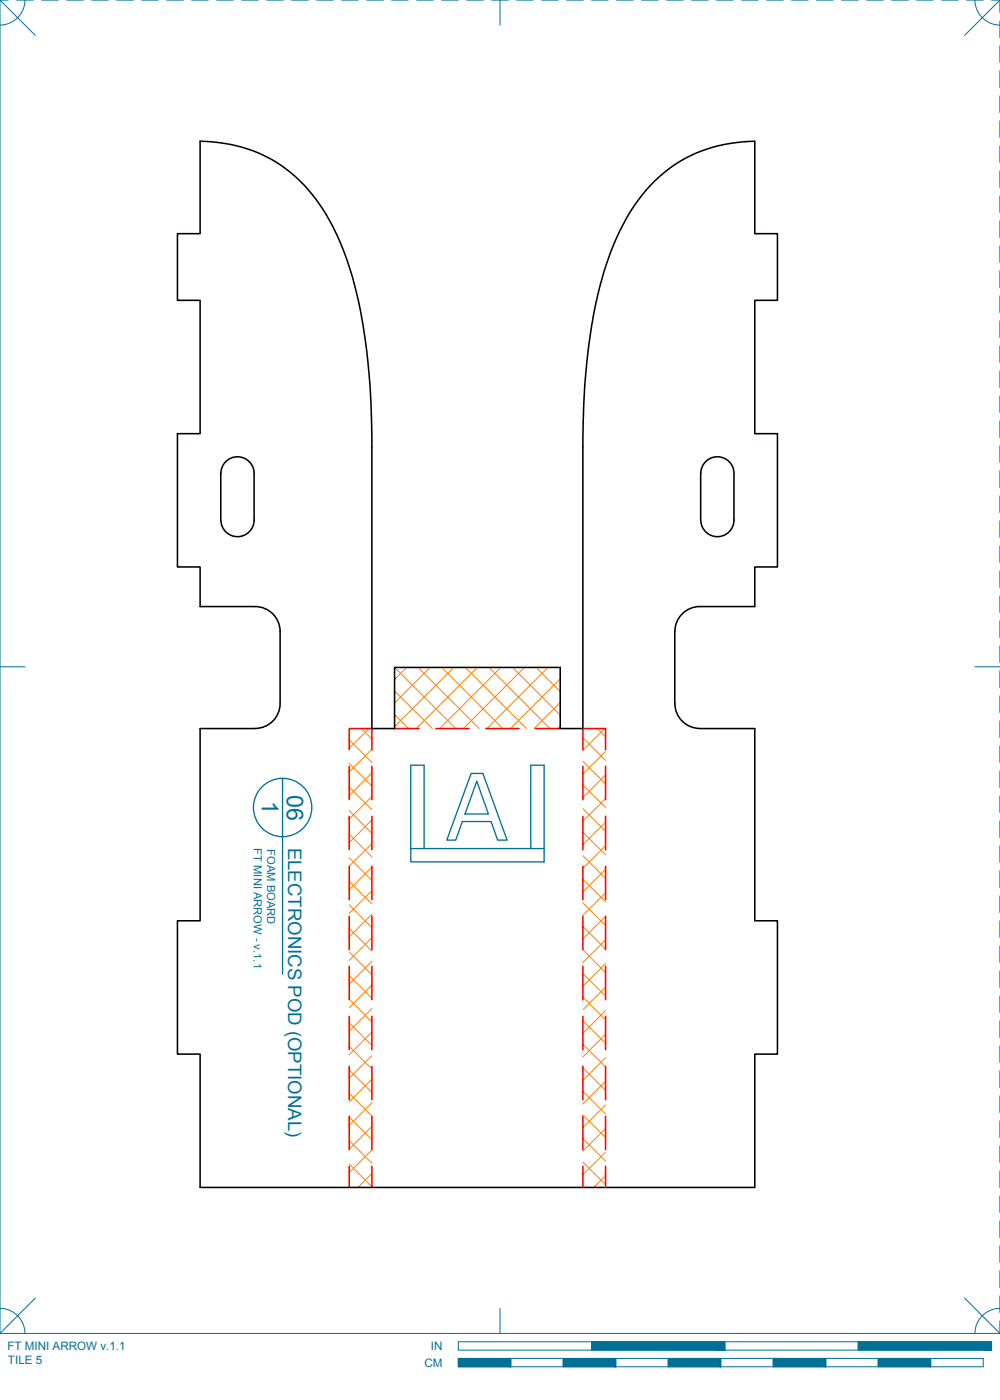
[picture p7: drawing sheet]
<svg xmlns="http://www.w3.org/2000/svg" width="190mm" height="267mm" viewBox="0 0 190 267" stroke-linecap="round" stroke-linejoin="round" font-family="sans-serif">
<!-- layer: 06 CAVITY -->
<g fill="none" stroke="#ff7f00" stroke-width=".19">
<path d="M68.9 138.8l1.9 2M70.3 138.8l-3.8 3.8M75.2 136.1l2.7 2.7M75.2 131.6l7.1 7.2M75.2 127.1l11.6 11.7M77.4 127.1l-2.2 2.3M79.7 127.1l11.6 11.7M81.9 127.1l-6.7 6.8M84.2 127.1l11.6 11.7M86.4 127.1l-11.2 11.3M88.7 127.1l11.6 11.7M90.9 127.1l-11.6 11.7"/>
<path d="M93.2 127.1l11.6 11.7M95.4 127.1l-11.6 11.7M97.6 127.1l9.1 9.1M99.9 127.1l-11.6 11.7M102.1 127.1l4.6 4.6M104.4 127.1l-11.6 11.7M106.6 127.1l.1 .2M106.7 129.3l-9.5 9.5M106.7 133.8l-5 5M106.7 138.3l-.5 .5M113.8 138.8l1.6 1.6M115.2 138.8l-4.2 4.2"/>
<path d="M66.5 158.9l4.3 4.3M66.5 154.4l4.3 4.4M66.5 149.9l4.3 4.3M66.5 145.4l4.3 4.4M66.5 140.9l4.3 4.4M70.8 142.7l-4.3 4.3M70.8 147.2l-4.3 4.4M70.8 151.7l-4.3 4.3M70.8 156.2l-4.3 4.3M111 140.5l4.4 4.4M111 158.5l4.4 4.3M111 154l4.4 4.3"/>
<path d="M111 149.5l4.4 4.3M111 145l4.4 4.4M115.4 143.1l-4.4 4.3M115.4 147.6l-4.4 4.3M115.4 152.1l-4.4 4.3M115.4 156.6l-4.4 4.3M66.5 176.9l4.3 4.3M66.5 172.4l4.3 4.3M66.5 167.9l4.3 4.3M66.5 163.4l4.3 4.3M70.8 160.7l-4.3 4.3M70.8 165.2l-4.3 4.3"/>
<path d="M70.8 169.7l-4.3 4.3M70.8 174.2l-4.3 4.3M70.8 178.6l-4.3 4.4M111 176.5l4.4 4.3M111 172l4.4 4.3M111 167.5l4.4 4.3M111 163l4.4 4.3M115.4 165.6l-4.4 4.3M115.4 174.6l-4.4 4.3M115.4 179l-4.4 4.4M115.4 161.1l-4.4 4.3M115.4 170.1l-4.4 4.3"/>
<path d="M66.5 199.3l4.3 4.3M66.5 194.8l4.3 4.4M66.5 190.4l4.3 4.3M66.5 185.8l4.3 4.4M66.5 181.4l4.3 4.3M70.8 183.2l-4.3 4.3M70.8 187.6l-4.3 4.4M70.8 192.1l-4.3 4.3M70.8 196.6l-4.3 4.3M111 198.9l4.4 4.3M111 194.4l4.4 4.4M111 189.9l4.4 4.4"/>
<path d="M111 185.5l4.4 4.3M111 181l4.4 4.3M115.4 183.6l-4.4 4.3M115.4 188l-4.4 4.4M115.4 192.5l-4.4 4.4M115.4 197l-4.4 4.3M66.5 217.3l4.3 4.3M66.5 212.8l4.3 4.3M66.5 208.3l4.3 4.3M66.5 203.8l4.3 4.3M70.8 201.1l-4.3 4.3M70.8 205.6l-4.3 4.3"/>
<path d="M70.8 210.1l-4.3 4.3M70.8 214.6l-4.3 4.3M70.8 219.1l-4.3 4.3M111 216.9l4.4 4.3M111 212.4l4.4 4.3M111 207.9l4.4 4.3M111 203.4l4.4 4.3M115.4 201.5l-4.4 4.3M115.4 206l-4.4 4.3M115.4 210.5l-4.4 4.3M115.4 215l-4.4 4.3M115.4 219.5l-4.4 4.3"/>
<path d="M66.5 221.8l4.3 4.3M70.8 223.6l-2.6 2.6M111 225.9l.4 .3M111 221.4l4.4 4.3M115.4 224l-2.3 2.2"/>
</g>
<!-- layer: 02 SCORE -->
<g fill="none" stroke="#f00" stroke-width=".3">
<path d="M75.2 138.8h4.6M83 138.8h6.4M92.5 138.8h6.4M102.1 138.8h4.6M66.5 142.8v-4h4.3v4M66.5 146v6.3M66.5 155.5v6.4M70.8 146v6.3M70.8 155.5v6.4M111 142.8v-4h4.4v4M111 146v6.3M111 155.5v6.4"/>
<path d="M115.4 146v6.3M115.4 155.5v6.4M66.5 165v6.4M66.5 174.6v6.3M70.8 165v6.4M70.8 174.6v6.3M111 165v6.4M111 174.6v6.3M115.4 165v6.4M115.4 174.6v6.3M66.5 184.1v6.3M66.5 193.6v6.4"/>
<path d="M70.8 184.1v6.3M70.8 193.6v6.4M111 184.1v6.3M111 193.6v6.4M115.4 184.1v6.3M115.4 193.6v6.4M66.5 203.1v6.4M66.5 212.7v6.3M70.8 203.1v6.4M70.8 212.7v6.3M111 203.1v6.4M111 212.7v6.3"/>
<path d="M115.4 203.1v6.4M115.4 212.7v6.3M66.5 222.2v4M70.8 222.2v4M111 222.2v4M115.4 222.2v4"/>
</g>
<!-- layer: 01 CUT -->
<path d="M42.1 90.2v8.9M42.1 90.2a3.2 3.2 0 0 1 3.1-3.2 3.2 3.2 0 0 1 3.2 3.2v8.9a3.2 3.2 0 0 1-3.2 3.1 3.2 3.2 0 0 1-3.1-3.1M134.4 87.9a3.2 3.2 0 0 1 3.5-.6 3.2 3.2 0 0 1 1.9 2.9v8.9a3.2 3.2 0 0 1-3.1 3.1 3.2 3.2 0 0 1-3.2-3.1v-8.9a3.2 3.2 0 0 1 .9-2.3zM48.6 115.5h-10.5v-7.5h-4.3v-25.4h4.3v-25.4h-4.3v-12.7h4.3v-17.6a27 27 0 0 1 24.1 14.1 62.6 62.6 0 0 1 7.3 23.3 151.5 151.5 0 0 1 1.3 20.7v53.8h4.4v-11.7h31.5v11.7h4.3v-54.4a125.4 125.4 0 0 1 3.4-30.5 43.8 43.8 0 0 1 9.5-18.6 26.8 26.8 0 0 1 19.9-8.4v17.6h4.3v12.7h-4.3v25.4h4.3v25.4h-4.3v7.5h-10.5a4.8 4.8 0 0 0-4.7 4.8M48.6 115.5a4.8 4.8 0 0 1 4.8 4.8v13.7a4.8 4.8 0 0 1-4.8 4.8M128.5 120.3v13.7M128.6 134a4.8 4.8 0 0 0 4.7 4.8h10.5v36.6h4.3v25.4h-4.3v25.4h-105.7v-25.4h-4.3v-25.4h4.3v-36.6h10.5" fill="none" stroke="#000" stroke-width=".3"/>
<!-- layer: 23 NOTES -->
<g fill="none" stroke="#007095" stroke-width=".25">
<path d="M53.8 148.3v37.3M89.7 147.3h2.3l4.6 12.7h-1.8l-1.2-3.5h-5.5l-1.3 3.5h-1.7zM90.8 148.8l2.2 6.3h-4.4zM78.3 161.6h25.4M80.8 161.6v-15.8h-2.5v18.4h25.4v-18.4h-2.6v15.8"/>
<circle cx="53.8" cy="153.8" r="5.6"/>
</g>
<!-- layer: 22 TILED -->
<g fill="#007095" stroke="#007095" stroke-width=".19">
<path d="M163.5 255.6l25.4 1.6v-1.6zM163.5 255.6l25.4 1.6h-25.4z"/>
<path d="M112.7 255.6l25.4 1.6v-1.6zM112.7 255.6l25.4 1.6h-25.4z"/>
<path d="M167.3 258.8l10 1.6v-1.6zM167.3 258.8l10 1.6h-10z"/>
<path d="M147.3 258.8l10 1.6v-1.6zM147.3 258.8l10 1.6h-10z"/>
<path d="M127.3 258.8l10 1.6v-1.6zM127.3 258.8l10 1.6h-10z"/>
<path d="M107.3 258.8l10 1.6v-1.6zM107.3 258.8l10 1.6h-10z"/>
<path d="M87.3 258.8l10 1.6v-1.6zM87.3 258.8l10 1.6h-10z"/>
</g>
<g fill="none" stroke="#007095" stroke-width=".19">
<path d="M0 0h1.6M0 0v254M0 0l6.7 6.8M3.2 0h3.1M4.8 0a4.8 4.8 0 0 1-4.8 4.8M7.9 0h3.2M12.7 0h3.2M17.5 0h3.1M22.2 0h3.2M27 0h3.2M31.7 0h3.2M36.5 0h3.2"/>
<path d="M41.3 0h3.1M46 0h3.2M50.8 0h3.2M55.6 0h3.1M60.3 0h3.2M65.1 0h3.2M69.8 0h3.2M74.6 0h3.2M79.4 0h3.1M84.1 0h3.2M88.9 0h3.2M93.7 0h3.1"/>
<path d="M95.2 0v4.8M98.4 0h3.2M103.2 0h3.1M107.9 0h3.2M112.7 0h3.2M117.5 0h3.1M122.2 0h3.2M127 0h3.2M131.7 0h3.2M136.5 0h3.2M141.3 0h3.1M146 0h3.2"/>
<path d="M150.8 0h3.2M155.6 0h3.1M160.3 0h3.2M165.1 0h3.2M169.8 0h3.2M174.6 0h3.2M179.4 0h3.1M184.1 0h3.2M185.7 0a4.8 4.8 0 0 0 4.8 4.8M188.9 0h1.6M190.5 0v2.4M190.5 4v3.2"/>
<path d="M190.5 8.7v3.2M190.5 13.5v3.2M190.5 18.3v3.1M190.5 0l-6.8 6.8M190.5 23v3.2M190.5 27.8v3.2M190.5 32.6v3.1M190.5 37.3v3.2M190.5 42.1v3.2M190.5 46.8v3.2M190.5 51.6v3.2M190.5 56.4v3.1"/>
<path d="M190.5 61.1v3.2M190.5 65.9v3.2M190.5 70.7v3.1M190.5 75.4v3.2M190.5 80.2v3.2M190.5 84.9v3.2M190.5 89.7v3.2M190.5 94.5v3.1M190.5 99.2v3.2M190.5 104v3.2M190.5 108.8v3.1M190.5 113.5v3.2"/>
<path d="M190.5 118.3v3.2M0 127h4.8M185.7 127h4.8M190.5 123v3.2M190.5 127.8v3.2M190.5 132.6v3.1M190.5 137.3v3.2M190.5 142.1v3.2M190.5 146.9v3.1M190.5 151.6v3.2M190.5 156.4v3.2M190.5 161.1v3.2"/>
<path d="M190.5 165.9v3.2M190.5 170.7v3.1M190.5 175.4v3.2M190.5 180.2v3.2M190.5 185v3.1M190.5 189.7v3.2M190.5 194.5v3.2M190.5 199.2v3.2M190.5 204v3.2M190.5 208.8v3.1M190.5 213.5v3.2M190.5 218.3v3.2"/>
<path d="M190.5 223.1v3.1M190.5 227.8v3.2M190.5 232.6v3.2M190.5 237.3v3.2M0 249.3a4.7 4.7 0 0 1 4.8 4.7M0 254h190.5M6.7 247.3l-6.7 6.7M87.3 255.6h101.6v1.6h-101.6zM87.3 258.8h100v1.6h-100zM95.2 249.3v4.7M97.3 258.8v1.6M107.3 258.8v1.6"/>
<path d="M112.7 255.6v1.6M117.3 258.8v1.6M127.3 258.8v1.6M137.3 258.8v1.6M138.1 255.6v1.6M147.3 258.8v1.6M157.3 258.8v1.6M163.5 255.6v1.6M167.3 258.8v1.6M177.3 258.8v1.6M183.7 247.3l6.8 6.7M190.5 249.3a4.7 4.7 0 0 0-4.8 4.7"/>
<path d="M190.5 242.1v3.2M190.5 246.9v3.1M190.5 251.6v2.4"/>
</g>
<g font-size="4.4" fill="#007095">
<text x="49.8" y="152.6" transform="rotate(90 49.8 152.6)">1</text>
<text x="54.6" y="151.4" transform="rotate(90 54.6 151.4)">06</text>
</g>
<text font-size="3.5" fill="#007095" x="54.9" y="161.5" transform="rotate(90 54.9 161.5)">ELECTRONICS POD (OPTIONAL)</text>
<g font-size="2.2" fill="#007095">
<text x="1.4" y="257.2">FT MINI ARROW v.1.1</text>
<text x="82.1" y="257.2">IN</text>
<text x="1.5" y="259.9">TILE 5</text>
<text x="80.8" y="260.4">CM</text>
</g>
<g font-size="2.1" fill="#007095">
<text x="48.3" y="161.6" transform="rotate(90 48.3 161.6)">FT MINI ARROW - v.1.1</text>
<text x="50.9" y="161.8" transform="rotate(90 50.9 161.8)">FOAM BOARD</text>
</g>
</svg>
